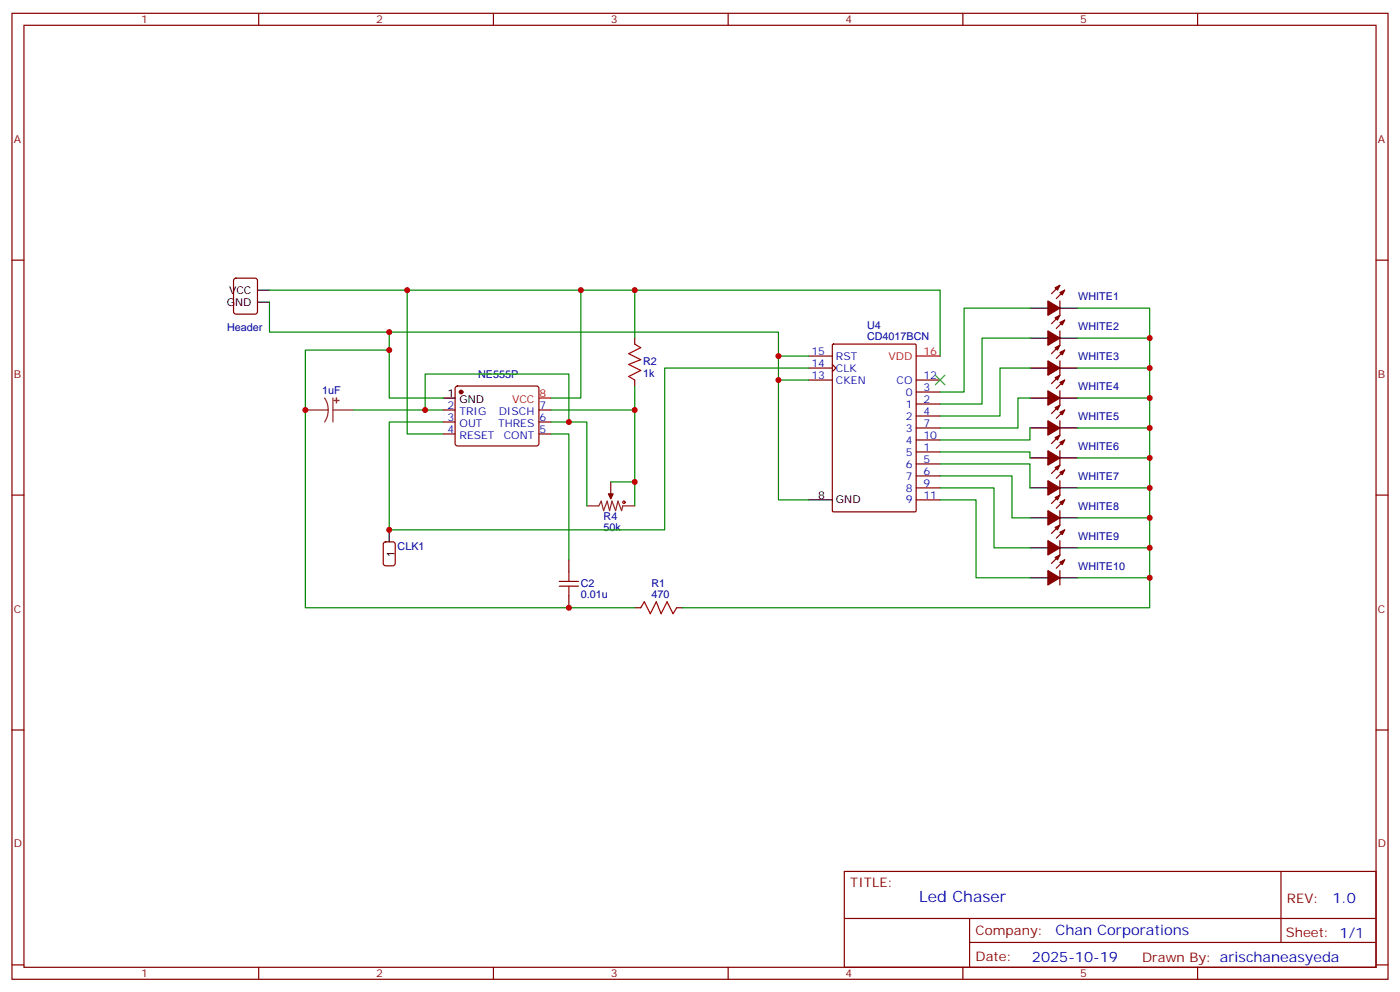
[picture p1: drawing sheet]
<svg xmlns="http://www.w3.org/2000/svg" width="412mm" height="292mm" viewBox="0 0 412 292" stroke-linecap="round" stroke-linejoin="round" font-family="sans-serif">
<g fill="none" stroke="#870000" stroke-width=".35">
<path d="M3.5 3.9h405.4v284.4h-405.4zM7.1 7.4h398.2v277.3h-398.2zM76.2 3.9v3.5M145.3 3.9v3.5M214.5 3.9v3.5M283.6 3.9v3.5M352.8 3.9v3.5M3.5 76.6h3.6M405.3 76.6h3.6M69 82.1l.5-.2h5.6l.7 .4v9.5l-.4 .6-5.9 .1-.7-.5v-9.4zM187 99.5v1.8M312.2 88.6v4.2l-2.5 2.5"/>
<path d="M312.2 97.4v4.2l-2.5 2.5M312.2 84l-2.5 2.5M313.6 85.4l-2.5 2.5M313.6 94.2l-2.5 2.5M134.3 113.8l.5-.2h23.2l.5 .2 .2 .5v16.5l-.7 .5-23.5-.1-.4-.6v-16.3zM187 111.9v1.7M238.1 111.9h7.1M238.1 104.8h7.1M238.1 108.3h7.1M245.2 107.3l1 1-1 1.1M245.2 101.5l.3-.2h24l.3 .2 .1 48.8-.2 .3-24.2 .1-.3-.2zM269.9 118.9h7"/>
<path d="M269.9 115.4h7M269.9 111.9h7M312.2 106.2v4.3l-2.5 2.4M312.2 115v4.3l-2.5 2.4M313.6 103l-2.5 2.5M313.6 111.9l-2.5 2.4M130.5 120.7h3.6M130.5 124.2h3.6M130.5 127.7h3.6M158.7 120.7h3.6M158.7 124.2h3.6M158.7 127.7h3.6"/>
<path d="M269.9 133h7M269.9 122.4h7M269.9 136.6h7M269.9 126h7M269.9 129.5h7M312.2 123.9v4.2l-2.5 2.5M312.2 132.7v4.2l-2.5 2.5M313.6 120.7l-2.5 2.5M313.6 129.5l-2.5 2.5M313.6 138.3l-2.5 2.5M3.5 145.7h3.6M179.9 141.9v3.5"/>
<path d="M269.9 140.1h7M269.9 143.6h7M269.9 147.1h7M312.2 141.5v4.2l-2.5 2.5M312.2 150.3v4.3l-2.5 2.4M312.2 159.1v4.3l-2.5 2.4M313.6 147.1l-2.5 2.5M313.6 156l-2.5 2.4M405.3 145.7h3.6M167.6 164.8v3.5M167.6 175.4v3.5M187 178.9h1.7"/>
<path d="M199.3 178.9h1.8M312.2 168v4.2M313.6 164.8l-2.5 2.5M3.5 214.9h3.6M405.3 214.9h3.6M248.7 256.5h156.6v28.2h-156.6zM377.3 256.5v20.9M248.7 270.4h156.5M285.6 277.4h119.6M285.6 270.4v14.1M3.5 284h3.6M76.2 284.7v3.6"/>
<path d="M145.3 284.7v3.6M214.5 284.7v3.6M283.6 284.7v3.6M352.8 284.7v3.6M405.3 284h3.6"/>
</g>
<g fill="#870000" stroke="#870000" stroke-width=".35">
<path d="M310.8 84.7l1.4-.7-.7 1.4z"/>
<path d="M312.2 86.1l1.4-.7-.7 1.4z"/>
<path d="M308.7 88.6l3.5 2.1-3.5 2.1z"/>
<path d="M179.2 145.4h1.4l-.7 1.4z"/>
<path d="M310.8 93.5l1.4-.7-.7 1.4z"/>
<path d="M312.2 94.9l1.4-.7-.7 1.4z"/>
<path d="M308.7 97.4l3.5 2.1-3.5 2.1z"/>
<path d="M310.8 102.3l1.4-.7-.7 1.4z"/>
<path d="M312.2 103.8l1.4-.8-.7 1.5z"/>
<path d="M308.7 106.2l3.5 2.1-3.5 2.2z"/>
<path d="M310.8 111.2l1.4-.7-.7 1.4z"/>
<path d="M312.2 112.6l1.4-.7-.7 1.4z"/>
<path d="M308.7 115l3.5 2.2-3.5 2.1z"/>
<path d="M310.8 120l1.4-.7-.7 1.4z"/>
<path d="M312.2 121.4l1.4-.7-.7 1.4z"/>
<path d="M308.7 123.9l3.5 2.1-3.5 2.1z"/>
<path d="M310.8 128.8l1.4-.7-.7 1.4z"/>
<path d="M312.2 130.2l1.4-.7-.7 1.4z"/>
<path d="M308.7 132.7l3.5 2.1-3.5 2.1z"/>
<path d="M310.8 137.6l1.4-.7-.7 1.4z"/>
<path d="M312.2 139l1.4-.7-.7 1.4z"/>
<path d="M308.7 141.5l3.5 2.1-3.5 2.1z"/>
<path d="M310.8 146.4l1.4-.7-.7 1.4z"/>
<path d="M312.2 147.8l1.4-.7-.7 1.5z"/>
<path d="M308.7 150.3l3.5 2.1-3.5 2.2z"/>
<path d="M310.8 155.3l1.4-.7-.7 1.4z"/>
<path d="M312.2 156.7l1.4-.7-.7 1.4z"/>
<path d="M308.7 159.1l3.5 2.2-3.5 2.1z"/>
<path d="M310.8 164.1l1.4-.7-.7 1.4z"/>
<path d="M312.2 165.5l1.4-.7-.7 1.4z"/>
<path d="M308.7 168l3.5 2.1-3.5 2.1z"/>
<circle cx="135.8" cy="115.4" r=".53"/>
</g>
<g fill="none" stroke="#000" stroke-width=".35">
<path d="M75.8 88.9h3.6M75.8 85.4h3.6M303.4 90.7h5.3M303.4 99.5h5.3M312.2 90.7h5.3M312.2 99.5h5.3M130.5 117.2h3.6M303.4 117.2h5.3M303.4 108.3h5.3M312.2 117.2h5.3M312.2 108.3h5.3M303.4 126h5.3"/>
<path d="M303.4 134.8h5.3M312.2 126h5.3M312.2 134.8h5.3M114.7 156v3.5M238.1 147.1h7.1M303.4 143.6h5.3M303.4 152.4h5.3M312.2 143.6h5.3M312.2 152.4h5.3M303.4 161.3h5.3M303.4 170.1h5.3M312.2 161.3h5.3"/>
<path d="M312.2 170.1h5.3"/>
</g>
<path d="M158.7 117.2h3.6M269.9 104.8h7" fill="none" stroke="#f00" stroke-width=".35"/>
<path d="M95.6 117.2l.8 1.6 .3 1.9M98.1 117.2v7M90 120.7h6.7M96.7 120.7l-.3 1.8-.8 1.7M98.1 120.7h6M172.9 148.9h3.5l.7-1.4 .7 2.8 1.1-2.8 .7 2.8 .7-2.8 1 2.8 .7-2.8 1.1 2.8 .3-1.4h3.6M179.9 145.4v1.4" fill="none" stroke="#8c2424" stroke-width=".35"/>
<g fill="#8c2424" stroke="#8c2424" stroke-width=".35">
<path d="M99.1 117.2v1.4z"/>
<path d="M98.4 117.9h1.4z"/>
</g>
<g fill="none" stroke="#a10000" stroke-width=".35">
<path d="M187 101.3l1.7 1-3.5 1.8 3.5 1.8-3.5 1.4 3.5 1.7-3.5 1.8 1.8 1.1M164.7 172.5h5.7M164.7 171.1h5.7M167.6 168.3v2.8M167.6 172.5v2.9M188.7 178.9l1.1-1.8 1.8 3.6 1.7-3.6 1.4 3.6 1.8-3.6 1.8 3.6 1-1.8"/>
<circle cx="183.8" cy="147.8" r=".35"/>
</g>
<path d="M113.1 159.7l.5-.2h2.1l.7 .4v5.9l-.4 .7h-2.4l-.7-.4v-5.9z" fill="none" stroke="#900" stroke-width=".35"/>
<g fill="none" stroke="#008700" stroke-width=".35">
<path d="M79.4 85.4h197.5v19.4M79.4 88.9v8.9h149.9v49.3h8.8M114.7 97.8v19.4h15.8M119.9 85.4v42.3h10.6M171.1 85.4v31.8h-8.8M187 85.4v14.1M303.4 90.7h-19.4v24.7h-7.1M303.4 99.5h-14.1v19.4h-12.4M317.5 90.7h21.2v79.4h-21.2M317.5 99.5h21.2M114.7 103h-24.7v75.9h97M187 113.6v35.3"/>
<path d="M229.3 104.8h8.8M229.3 111.9h8.8M238.1 108.3h-42.3v47.7h-81.1v-31.8h15.8M303.4 108.3h-8.8v14.1h-17.7M303.4 117.2h-3.5v8.8h-23M317.5 117.2h21.2M317.5 108.3h21.2M104.1 120.7h26.4M125.2 120.7v-10.6h42.4v14.1M162.3 124.2h10.6v24.7M162.3 127.7h5.3v37.1M162.3 120.7h24.7"/>
<path d="M276.9 133h26.5v1.8M276.9 136.6h26.5v7M303.4 126v3.5h-26.5M317.5 134.8h21.2M317.5 126h21.2M179.9 141.9h7.1M276.9 140.1h21.2v12.3h5.3M276.9 143.6h15.9v17.7h10.6M276.9 147.1h10.6v23h15.9M317.5 152.4h21.2M317.5 143.6h21.2M317.5 161.3h21.2"/>
<path d="M338.7 170.1v8.8h-137.6"/>
</g>
<path d="M275.5 110.5l2.8 2.8M278.3 110.5l-2.8 2.8" fill="none" stroke="#3c3" stroke-width=".35"/>
<g fill="#c00">
<circle cx="338.7" cy="161.3" r=".88"/>
<circle cx="338.7" cy="152.4" r=".88"/>
<circle cx="338.7" cy="143.6" r=".88"/>
<circle cx="338.7" cy="134.8" r=".88"/>
<circle cx="338.7" cy="126" r=".88"/>
<circle cx="338.7" cy="117.2" r=".88"/>
<circle cx="338.7" cy="108.3" r=".88"/>
<circle cx="338.7" cy="99.5" r=".88"/>
<circle cx="229.3" cy="104.8" r=".88"/>
<circle cx="229.3" cy="111.9" r=".88"/>
<circle cx="90" cy="120.7" r=".88"/>
<circle cx="338.7" cy="170.1" r=".88"/>
<circle cx="114.7" cy="156" r=".88"/>
<circle cx="171.1" cy="85.4" r=".88"/>
<circle cx="187" cy="120.7" r=".88"/>
<circle cx="125.2" cy="120.7" r=".88"/>
<circle cx="167.6" cy="124.2" r=".88"/>
<circle cx="187" cy="141.9" r=".88"/>
<circle cx="119.9" cy="85.4" r=".88"/>
<circle cx="114.7" cy="97.8" r=".88"/>
<circle cx="114.7" cy="103" r=".88"/>
<circle cx="167.6" cy="178.9" r=".88"/>
<circle cx="187" cy="85.4" r=".88"/>
</g>
<text font-size="4.6" fill="#00f" x="270.8" y="265.5">Led Chaser</text>
<g font-size="4.2" fill="#00f">
<text x="392.5" y="265.8">1.0</text>
<text x="310.9" y="275.3">Chan Corporations</text>
<text x="304" y="283.1">2025-10-19</text>
</g>
<g font-size="3.9" fill="#800">
<text x="250.5" y="261.1">TITLE:</text>
<text x="379.1" y="265.8">REV:</text>
<text x="287.4" y="275.3">Company:</text>
<text x="378.7" y="275.9">Sheet: 1/1</text>
<text x="287.4" y="283">Date:</text>
<text x="336.4" y="283.1">Drawn By: arischaneasyeda</text>
</g>
<g font-size="3.2" fill="#800">
<text x="41.6" y="6.9">1</text>
<text x="110.8" y="6.9">2</text>
<text x="179.9" y="6.9">3</text>
<text x="249.1" y="6.9">4</text>
<text x="318.2" y="6.9">5</text>
<text x="4.1" y="42">A</text>
<text x="405.9" y="42">A</text>
<text x="4.1" y="111.2">B</text>
<text x="405.9" y="111.2">B</text>
<text x="4.1" y="180.3">C</text>
<text x="405.9" y="180.3">C</text>
<text x="4.1" y="249.4">D</text>
<text x="405.9" y="249.4">D</text>
<text x="41.6" y="287.7">1</text>
<text x="110.8" y="287.7">2</text>
<text x="179.9" y="287.7">3</text>
<text x="249.1" y="287.7">4</text>
<text x="318.2" y="287.7">5</text>
</g>
<g font-size="3.2">
<text x="66.8" y="90">GND</text>
<text x="67.5" y="86.5">VCC</text>
<text x="131.9" y="116.8">1</text>
<text x="135.4" y="118.6">GND</text>
<text x="241" y="146.8">8</text>
<text x="246.2" y="148.2">GND</text>
<text x="116.2" y="164.1" transform="rotate(-90 116.2 164.1)">1</text>
</g>
<g font-size="3.2" fill="#000080">
<text x="317.6" y="88.3">WHITE1</text>
<text x="66.9" y="97.3">Header</text>
<text x="255.4" y="100.1">CD4017BCN</text>
<text x="255.4" y="96.9">U4</text>
<text x="317.6" y="97.1">WHITE2</text>
<text x="189.4" y="107.6">R2</text>
<text x="317.6" y="106">WHITE3</text>
<text x="140.8" y="111.2">NE555P</text>
<text x="189.4" y="110.9">1k</text>
<text x="94.9" y="116.1">1uF</text>
<text x="317.6" y="114.8">WHITE4</text>
<text x="317.6" y="123.6">WHITE5</text>
<text x="317.6" y="132.4">WHITE6</text>
<text x="317.6" y="141.2">WHITE7</text>
<text x="177.8" y="153.1">R4</text>
<text x="317.6" y="150.1">WHITE8</text>
<text x="177.8" y="156.3">50k</text>
<text x="317.6" y="158.9">WHITE9</text>
<text x="117.1" y="162">CLK1</text>
<text x="317.6" y="167.7">WHITE10</text>
<text x="171.1" y="172.8">C2</text>
<text x="191.9" y="172.9">R1</text>
<text x="171.1" y="176.1">0.01u</text>
<text x="191.9" y="176.1">470</text>
</g>
<g font-size="3.2" fill="#00f">
<text x="239" y="104.5">15</text>
<text x="239" y="108">14</text>
<text x="246.2" y="105.9">RST</text>
<text x="239" y="111.5">13</text>
<text x="246.2" y="109.4">CLK</text>
<text x="246.2" y="112.9">CKEN</text>
<text x="264.1" y="112.9">CO</text>
<text x="272" y="111.5">12</text>
<text x="266.8" y="120">1</text>
<text x="266.8" y="116.5">0</text>
<text x="272" y="118.6">2</text>
<text x="272" y="115">3</text>
<text x="131.9" y="120.3">2</text>
<text x="131.9" y="123.9">3</text>
<text x="135.4" y="122.1">TRIG</text>
<text x="135.4" y="125.6">OUT</text>
<text x="146.7" y="125.6">THRES</text>
<text x="146.9" y="122.1">DISCH</text>
<text x="158.9" y="123.9">6</text>
<text x="158.9" y="120.3">7</text>
<text x="266.8" y="123.5">2</text>
<text x="272" y="122.1">4</text>
<text x="272" y="125.6">7</text>
<text x="131.9" y="127.4">4</text>
<text x="135.4" y="129.2">RESET</text>
<text x="148.4" y="129.2">CONT</text>
<text x="158.9" y="127.4">5</text>
<text x="266.8" y="127">3</text>
<text x="266.8" y="130.6">4</text>
<text x="272" y="129.2">10</text>
<text x="266.8" y="134.1">5</text>
<text x="266.8" y="137.6">6</text>
<text x="272" y="132.7">1</text>
<text x="272" y="136.2">5</text>
<text x="266.8" y="141.1">7</text>
<text x="272" y="139.7">6</text>
<text x="272" y="143.3">9</text>
<text x="266.8" y="144.7">8</text>
<text x="266.8" y="148.2">9</text>
<text x="272" y="146.8">11</text>
</g>
<g font-size="3.2" fill="#f00">
<text x="261.8" y="105.9">VDD</text>
<text x="272" y="104.5">16</text>
<text x="150.8" y="118.6">VCC</text>
<text x="158.9" y="116.8">8</text>
</g>
</svg>
